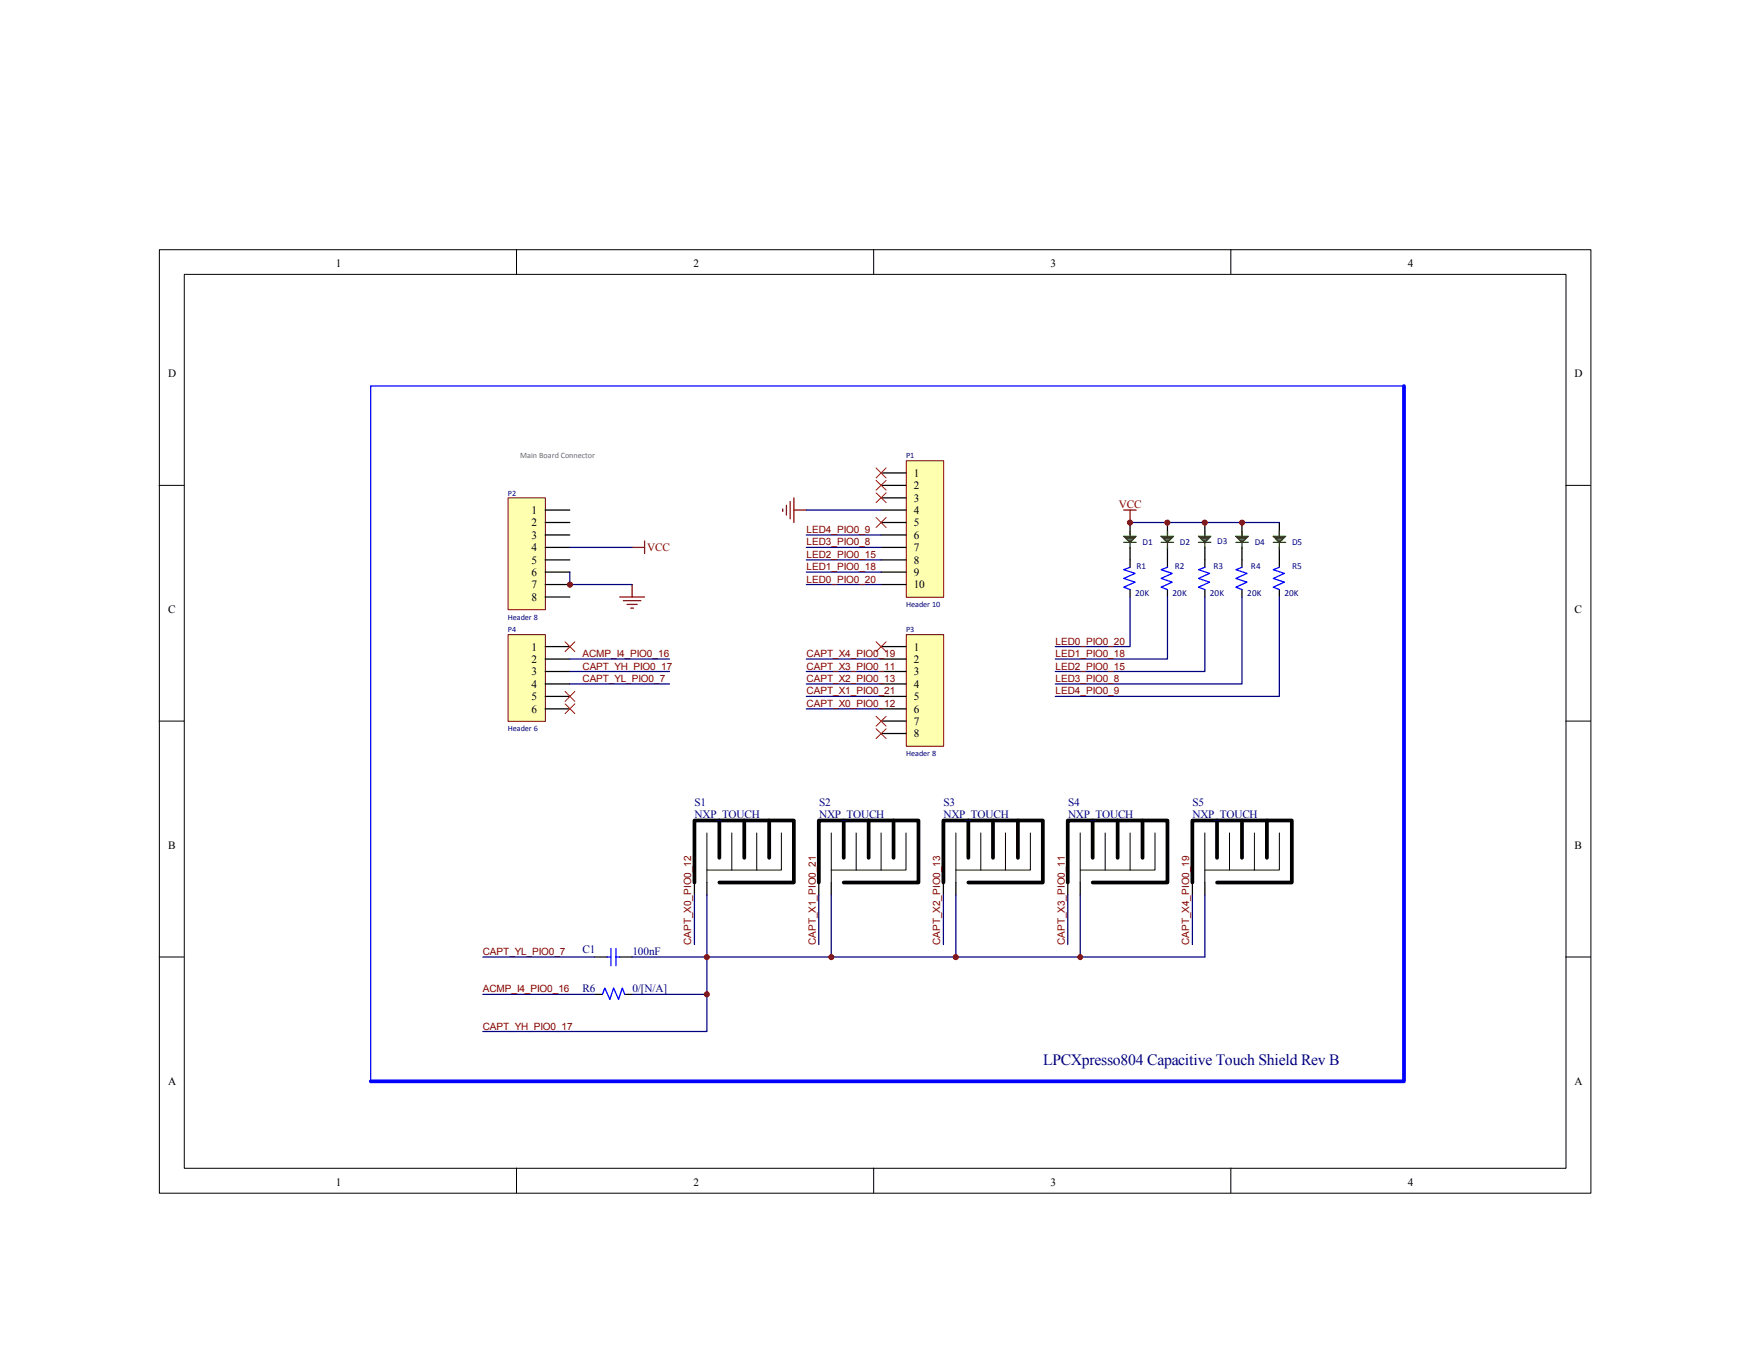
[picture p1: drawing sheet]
<svg xmlns="http://www.w3.org/2000/svg" width="279mm" height="216mm" viewBox="0 0 279 216" stroke-linecap="round" stroke-linejoin="round" font-family="sans-serif">
<g fill="none" stroke="#000" stroke-width=".16">
<path d="M25.4 39.9h228.6v150.6h-228.6zM82.5 39.8v4M139.5 39.8v4M196.5 39.8v4M29.4 43.8h220.6v142.8h-220.6zM25.4 77.5h4M250 77.5h4M25.4 115.1h4M250 115.1h4M25.4 152.8h4M250 152.8h4M82.5 186.5v4"/>
<path d="M139.5 186.5v4M196.5 186.5v4"/>
</g>
<path d="M144.7 73.6h6v21.8h-6z" fill="#ffffb0"/>
<path d="M144.7 73.6h6v21.8h-6z" fill="none" stroke="#800000" stroke-width=".16"/>
<path d="M140.7 75.5h4M140.7 77.5h4M140.7 79.5h4M140.7 81.4h4M140.7 83.4h4M140.7 85.4h4M140.7 87.4h4M140.7 89.4h4M140.7 91.4h4M140.7 93.3h4" fill="none" stroke="#000" stroke-width=".2"/>
<path d="M81.2 79.5h5.9v17.9h-5.9z" fill="#ffffb0"/>
<path d="M81.1 79.5h6v17.9h-6z" fill="none" stroke="#800000" stroke-width=".16"/>
<path d="M87 81.4h4M87 83.4h4M87 85.4h4M87 87.4h4M87 89.4h4M87 91.4h4M87 93.3h4M87 95.3h4" fill="none" stroke="#000" stroke-width=".2"/>
<path d="M81.2 101.4h5.9v13.8h-5.9z" fill="#ffffb0"/>
<path d="M81.1 101.3h6v13.9h-6z" fill="none" stroke="#800000" stroke-width=".16"/>
<path d="M87 103.3h4M87 105.2h4M87 107.2h4M87 109.2h4M87 111.2h4M87 113.2h4" fill="none" stroke="#000" stroke-width=".2"/>
<path d="M144.7 101.4h6v17.8h-6z" fill="#ffffb0"/>
<path d="M144.7 101.3h6v17.9h-6z" fill="none" stroke="#800000" stroke-width=".16"/>
<g fill="none" stroke="#000" stroke-width=".2">
<path d="M180.4 83.4v2M180.4 87.4v3.2M180.4 94.1v1.2M186.4 83.4v2M186.4 87.4v3.2M186.4 94.1v1.2M192.4 83.4v2M192.4 87.4v3.2M192.4 94.1v1.2M198.3 83.4v2M198.3 87.4v3.2M198.3 94.1v1.2"/>
<path d="M204.3 83.4v2M204.3 87.4v3.2M204.3 94.1v1.2M140.7 103.3h4M140.7 105.2h4M140.7 107.2h4M140.7 109.2h4M140.7 111.2h4M140.7 113.2h4M140.7 115.1h4M140.7 117.1h4M95 152.8h1.9"/>
<path d="M95 158.8h1.2M98.9 152.8h2M99.7 158.8h1.2M110.9 140.9v2M112.9 140.9v2M130.7 140.9v2M132.7 140.9v2M150.6 140.9v2M152.6 140.9v2M170.5 140.9v2M172.5 140.9v2M190.4 140.9v2"/>
<path d="M192.4 140.9v2"/>
</g>
<g fill="none" stroke="#008000" stroke-width=".2">
<path d="M179.4 85.6h2l-1 1zM179.4 86.6h2M179.6 85.8h1.6M179.8 86h1.2M180 86.2h.8M180.2 86.4h.4M180.4 84.8v.8M180.4 86.6v1M185.4 85.6h2l-1 1zM185.4 86.6h2M185.6 85.8h1.6M185.8 86h1.2"/>
<path d="M186 86.2h.8M186.2 86.4h.4M186.4 84.8v.8M186.4 86.6v1M191.3 85.6h2l-.9 1zM191.3 86.6h2M191.6 85.8h1.5M191.7 86h1.3M191.9 86.2h.8M192.2 86.4h.3M192.4 84.8v.8M192.4 86.6v1"/>
<path d="M197.3 85.6h2l-1 1zM197.3 86.6h2M197.5 85.8h1.6M197.7 86h1.2M197.9 86.2h.8M198.1 86.4h.4M198.3 84.8v.8M198.3 86.6v1M203.3 85.6h2l-1 1zM203.3 86.6h2M203.5 85.8h1.6M203.7 86h1.2"/>
<path d="M203.9 86.2h.8M204 86.4h.5M204.3 84.8v.8M204.3 86.6v1"/>
</g>
<path d="M224.2 61.6h-165v111.1M180.4 90.6l-1 .4 1.8 .6-1.8 .8 1.8 .6-1.8 .8 1 .3M186.4 90.6l-1 .4 1.8 .6-1.8 .8 1.8 .6-1.8 .8 1 .3M192.4 90.6l-1.1 .4 1.8 .6-1.8 .8 1.8 .6-1.8 .8 1.1 .3M198.3 90.6l-1 .4 1.8 .6-1.8 .8 1.8 .6-1.8 .8 1 .3M204.3 90.6l-1 .4 1.8 .6-1.8 .8 1.8 .6-1.8 .8 1 .3M96.2 158.8l.4-1 .8 1.8 .6-1.8 .8 1.8 .6-1.8 .3 1M96.9 152.8h.6M97.5 151.5v2.7M98.3 152.8h.6M98.3 151.5v2.7" fill="none" stroke="#00f" stroke-width=".2"/>
<g fill="none" stroke="#800000" stroke-width=".2">
<path d="M126.7 79.5v3.9M98.9 95.3h4M99.5 95.9h2.8M100.1 96.5h1.6M100.7 97.1h.4M100.9 87.4h2M100.9 93.3v2M102.9 86.4v2M125 81.3v.4M125.6 80.7v1.6M126.2 80.1v2.7M126.7 81.4h2"/>
<path d="M179.4 81.4h2M180.4 81.4v2"/>
</g>
<g fill="none" stroke="#000080" stroke-width=".2">
<path d="M91 91.4v1.9h9.9M91 87.4h9.9M128.7 91.4h12M128.7 87.4h12M128.7 89.4h12M128.7 93.3h12M128.7 81.4h12M128.7 85.4h12M180.4 95.3v8h-11.9M180.4 83.4h23.9M186.4 95.3v9.9h-17.9M192.4 95.3v11.9h-23.9"/>
<path d="M198.3 95.3v13.9h-29.8M204.3 95.3v15.9h-35.8M91 105.2h15.9M91 107.2h15.9M91 109.2h15.9M128.7 111.2h12M128.7 105.2h12M128.7 107.2h12M128.7 109.2h12M128.7 113.2h12M77.1 152.8h17.9M77.1 158.8h17.9"/>
<path d="M110.9 142.9v7.9M112.9 142.9v15.9h-12M112.9 158.8v5.9h-35.8M130.7 142.9v7.9M132.7 142.9v9.9M150.6 142.9v7.9M152.6 142.9v9.9M170.5 142.9v7.9M172.5 142.9v9.9M190.4 142.9v7.9M192.4 142.9v9.9h-91.5"/>
</g>
<g fill="none" stroke="#f00" stroke-width=".16">
<path d="M139.9 78.7l1.6 1.6M139.9 76.7l1.6 1.6M139.9 74.7l1.6 1.6M141.5 78.7l-1.6 1.6M141.5 76.7l-1.6 1.6M141.5 74.7l-1.6 1.6M139.9 82.6l1.6 1.6M141.5 82.6l-1.6 1.6M90.2 102.5l1.6 1.6M90.2 110.4l1.6 1.6M90.2 112.4l1.6 1.6M91.8 102.5l-1.6 1.6"/>
<path d="M91.8 110.4l-1.6 1.6M91.8 112.4l-1.6 1.6M139.9 114.4l1.6 1.6M139.9 116.4l1.6 1.5M139.9 102.5l1.6 1.6M141.5 114.4l-1.6 1.6M141.5 116.4l-1.6 1.5M141.5 102.5l-1.6 1.6"/>
</g>
<g fill="none" stroke="#000" stroke-width=".6">
<path d="M114.8 131v6M118.8 131v6M122.8 131v6M134.7 131v6M138.7 131v6M142.7 131v6M154.6 131v6M158.5 131v6M162.5 131v6M174.5 131v6M178.4 131v6M182.4 131v6"/>
<path d="M194.3 131v6M198.3 131v6M202.3 131v6M110.9 140.9v-9.9h15.8v9.9h-11.9M130.7 140.9v-9.9h15.9v9.9h-11.9M150.6 140.9v-9.9h15.9v9.9h-11.9M170.5 140.9v-9.9h15.9v9.9h-11.9M190.4 140.9v-9.9h15.8v9.9h-11.9"/>
</g>
<g fill="none" stroke="#000" stroke-width=".16">
<path d="M112.9 133v7.9M116.8 133v5.9M120.8 133v5.9M124.8 133v5.9h-11.9M132.7 133v7.9M136.7 133v5.9M140.7 133v5.9M144.7 133v5.9h-12M152.6 133v7.9M156.6 133v5.9M160.5 133v5.9M164.5 133v5.9h-11.9"/>
<path d="M172.5 133v7.9M176.4 133v5.9M180.4 133v5.9M184.4 133v5.9h-11.9M192.4 133v7.9M196.3 133v5.9M200.3 133v5.9M204.3 133v5.9h-11.9"/>
</g>
<path d="M224.2 61.6v111.1h-165" fill="none" stroke="#00f" stroke-width=".6"/>
<circle cx="180.4" cy="83.5" r=".39" fill="#800000"/>
<circle cx="180.4" cy="83.5" r=".39" fill="none" stroke="#800000" stroke-width=".16"/>
<circle cx="132.7" cy="152.8" r=".4" fill="#800000"/>
<circle cx="132.7" cy="152.8" r=".4" fill="none" stroke="#800000" stroke-width=".16"/>
<circle cx="172.5" cy="152.8" r=".39" fill="#800000"/>
<circle cx="172.5" cy="152.8" r=".39" fill="none" stroke="#800000" stroke-width=".16"/>
<circle cx="152.6" cy="152.8" r=".4" fill="#800000"/>
<circle cx="152.6" cy="152.8" r=".4" fill="none" stroke="#800000" stroke-width=".16"/>
<circle cx="186.4" cy="83.5" r=".4" fill="#800000"/>
<circle cx="186.4" cy="83.5" r=".4" fill="none" stroke="#800000" stroke-width=".16"/>
<circle cx="192.3" cy="83.5" r=".4" fill="#800000"/>
<circle cx="192.3" cy="83.5" r=".4" fill="none" stroke="#800000" stroke-width=".16"/>
<circle cx="198.3" cy="83.5" r=".4" fill="#800000"/>
<circle cx="198.3" cy="83.5" r=".4" fill="none" stroke="#800000" stroke-width=".16"/>
<circle cx="112.8" cy="152.8" r=".39" fill="#800000"/>
<circle cx="112.8" cy="152.8" r=".39" fill="none" stroke="#800000" stroke-width=".16"/>
<circle cx="112.8" cy="158.8" r=".39" fill="#800000"/>
<circle cx="112.8" cy="158.8" r=".39" fill="none" stroke="#800000" stroke-width=".16"/>
<circle cx="91" cy="93.4" r=".4" fill="#800000"/>
<circle cx="91" cy="93.4" r=".4" fill="none" stroke="#800000" stroke-width=".16"/>
<text font-size="2.5" fill="#000080" x="166.5" y="170.1">LPCXpresso804 Capacitive Touch Shield Rev B</text>
<g font-size="1.8">
<text x="53.6" y="42.6">1</text>
<text x="110.7" y="42.6">2</text>
<text x="167.7" y="42.6">3</text>
<text x="224.7" y="42.6">4</text>
<text x="26.8" y="60.2">D</text>
<text x="251.4" y="60.2">D</text>
<text x="145.9" y="76.1">1</text>
<text x="84.8" y="82">1</text>
<text x="145.9" y="78.1">2</text>
<text x="145.9" y="80.1">3</text>
<text x="145.9" y="82">4</text>
<text x="84.8" y="84">2</text>
<text x="84.8" y="86">3</text>
<text x="84.8" y="88">4</text>
<text x="145.9" y="84">5</text>
<text x="145.9" y="86">6</text>
<text x="145.9" y="88">7</text>
<text x="84.8" y="90">5</text>
<text x="84.8" y="92">6</text>
<text x="84.8" y="93.9">7</text>
<text x="84.8" y="95.9">8</text>
<text x="145.9" y="90">8</text>
<text x="145.9" y="92">9</text>
<text x="145.9" y="93.9">10</text>
<text x="26.8" y="97.9">C</text>
<text x="251.4" y="97.9">C</text>
<text x="84.8" y="103.9">1</text>
<text x="84.8" y="105.8">2</text>
<text x="84.8" y="107.8">3</text>
<text x="145.9" y="103.9">1</text>
<text x="145.9" y="105.8">2</text>
<text x="145.9" y="107.8">3</text>
<text x="84.8" y="109.8">4</text>
<text x="84.8" y="111.8">5</text>
<text x="84.8" y="113.8">6</text>
<text x="145.9" y="109.8">4</text>
<text x="145.9" y="111.8">5</text>
<text x="145.9" y="113.8">6</text>
<text x="145.9" y="115.8">7</text>
<text x="145.9" y="117.7">8</text>
<text x="26.8" y="135.6">B</text>
<text x="251.4" y="135.6">B</text>
<text x="26.8" y="173.3">A</text>
<text x="251.4" y="173.3">A</text>
<text x="53.6" y="189.3">1</text>
<text x="110.7" y="189.3">2</text>
<text x="167.7" y="189.3">3</text>
<text x="224.7" y="189.3">4</text>
</g>
<g font-size="1.8" fill="#800000">
<text x="178.6" y="81.1">VCC</text>
<text x="103.3" y="88">VCC</text>
</g>
<g font-size="1.8" fill="#000080">
<text x="110.9" y="130.6">NXP_TOUCH</text>
<text x="110.9" y="128.7">S1</text>
<text x="130.8" y="130.6">NXP_TOUCH</text>
<text x="130.8" y="128.7">S2</text>
<text x="150.6" y="130.6">NXP_TOUCH</text>
<text x="150.6" y="128.7">S3</text>
<text x="170.5" y="130.6">NXP_TOUCH</text>
<text x="170.5" y="128.7">S4</text>
<text x="190.4" y="130.6">NXP_TOUCH</text>
<text x="190.4" y="128.7">S5</text>
<text x="93" y="152.2">C1</text>
<text x="101" y="152.4">100nF</text>
<text x="93" y="158.4">R6</text>
<text x="101" y="158.4">0/[N/A]</text>
</g>
<g font-size="1.6" fill="#800000">
<text x="128.8" y="89.1">LED2_PIO0_15</text>
<text x="128.8" y="87.1">LED3_PIO0_8</text>
<text x="128.8" y="85.1">LED4_PIO0_9</text>
<text x="128.8" y="93">LED0_PIO0_20</text>
<text x="128.8" y="91.1">LED1_PIO0_18</text>
<text x="93" y="104.9">ACMP_I4_PIO0_16</text>
<text x="93" y="106.9">CAPT_YH_PIO0_17</text>
<text x="128.8" y="106.9">CAPT_X3_PIO0_11</text>
<text x="128.8" y="104.9">CAPT_X4_PIO0_19</text>
<text x="168.5" y="103">LED0_PIO0_20</text>
<text x="168.5" y="104.9">LED1_PIO0_18</text>
<text x="168.5" y="106.9">LED2_PIO0_15</text>
<text x="93" y="108.9">CAPT_YL_PIO0_7</text>
<text x="128.8" y="112.9">CAPT_X0_PIO0_12</text>
<text x="128.8" y="110.9">CAPT_X1_PIO0_21</text>
<text x="128.8" y="108.9">CAPT_X2_PIO0_13</text>
<text x="168.5" y="108.9">LED3_PIO0_8</text>
<text x="168.5" y="110.9">LED4_PIO0_9</text>
<text x="77.1" y="152.5">CAPT_YL_PIO0_7</text>
<text x="110.4" y="150.9" transform="rotate(-90 110.4 150.9)">CAPT_X0_PIO0_12</text>
<text x="130.3" y="150.9" transform="rotate(-90 130.3 150.9)">CAPT_X1_PIO0_21</text>
<text x="150.1" y="150.9" transform="rotate(-90 150.1 150.9)">CAPT_X2_PIO0_13</text>
<text x="170" y="150.9" transform="rotate(-90 170 150.9)">CAPT_X3_PIO0_11</text>
<text x="189.9" y="150.9" transform="rotate(-90 189.9 150.9)">CAPT_X4_PIO0_19</text>
<text x="77.1" y="158.5">ACMP_I4_PIO0_16</text>
<text x="77.1" y="164.4">CAPT_YH_PIO0_17</text>
</g>
<g font-size="1.5" fill="#000080">
<text x="182.4" y="87">D1</text>
<text x="188.4" y="87">D2</text>
<text x="194.4" y="86.9">D3</text>
<text x="200.3" y="87">D4</text>
<text x="206.3" y="87">D5</text>
<text x="181.2" y="95.2">20K</text>
<text x="181.4" y="90.8">R1</text>
<text x="187.2" y="95.2">20K</text>
<text x="187.6" y="90.8">R2</text>
<text x="193.2" y="95.2">20K</text>
<text x="193.8" y="90.8">R3</text>
<text x="199.1" y="95.2">20K</text>
<text x="199.7" y="90.8">R4</text>
<text x="205.1" y="95.2">20K</text>
<text x="206.3" y="90.8">R5</text>
</g>
<text font-size="1.3" fill="#696a6d" x="83.1" y="73.2">Main Board Connector</text>
<g font-size="1.3" fill="#000080">
<text x="144.7" y="73.2">P1</text>
<text x="81.1" y="79.2">P2</text>
<text x="81.1" y="99">Header 8</text>
<text x="81.1" y="101">P4</text>
<text x="144.7" y="97">Header 10</text>
<text x="144.7" y="101">P3</text>
<text x="81.1" y="116.8">Header 6</text>
<text x="144.7" y="120.8">Header 8</text>
</g>
</svg>
